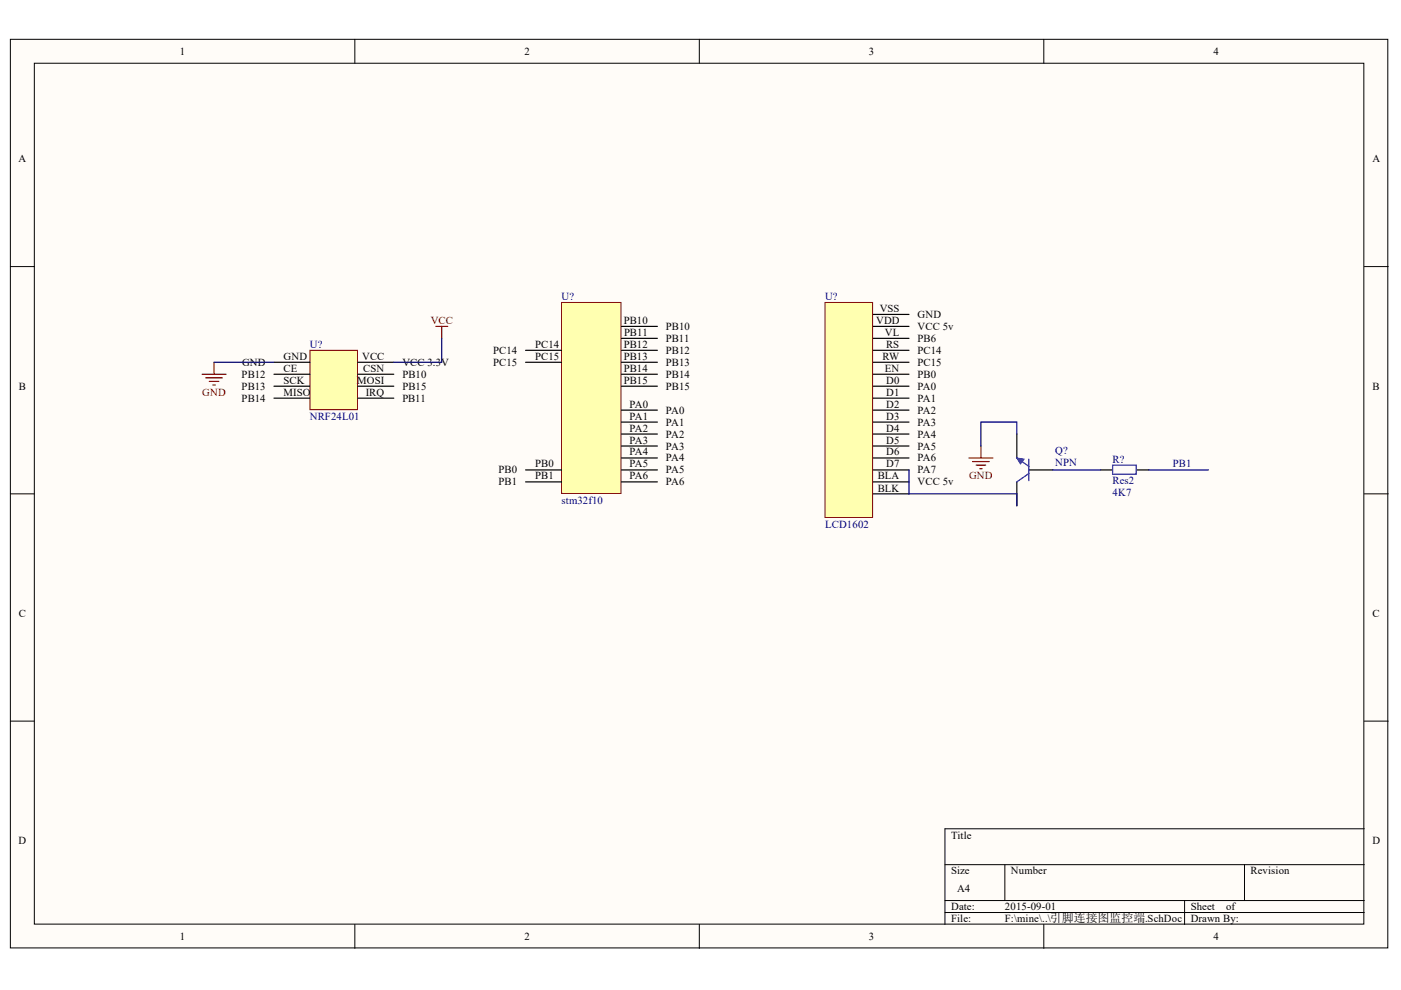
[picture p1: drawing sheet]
<svg xmlns="http://www.w3.org/2000/svg" width="297mm" height="210mm" viewBox="0 0 297 210" stroke-linecap="round" stroke-linejoin="round" font-family="sans-serif">
<g fill="#fffcf8" stroke="#000" stroke-width=".21">
<path d="M2.2 8.3h292v192.7h-292z"/>
<path d="M7.3 13.4h281.9v182.5h-281.9z"/>
</g>
<g fill="none" stroke="#000" stroke-width=".21">
<path d="M75.2 8.3v5.1M148.3 8.3v5.1M221.3 8.3v5.1M2.2 56.5h5.1M289.3 56.5h5M2.2 104.7h5.1M289.3 104.7h5M2.2 152.9h5.1M289.3 152.9h5M289.3 175.7h-89v20.3M75.2 196v5.1M148.3 196v5.1"/>
<path d="M200.3 183.3h89M200.3 190.9h89M200.3 193.5h89M213 183.3v7.6M221.3 196v5.1M251.2 190.9v5.1M263.9 183.3v7.6"/>
</g>
<path d="M119.1 64.1h12.6v40.5h-12.6z" fill="#ffffb0" stroke="#800000" stroke-width=".21"/>
<g fill="none" stroke="#000" stroke-width=".25">
<path d="M111.4 74.3h7.7M111.4 76.8h7.7M131.8 69.2h7.6M131.8 71.7h7.6M131.8 74.3h7.6M131.8 76.8h7.6M131.8 79.3h7.6M111.4 99.6h7.7M131.8 81.9h7.6M131.8 87h7.6M131.8 89.5h7.6M131.8 92h7.6"/>
<path d="M131.8 94.6h7.6M131.8 97.1h7.6M131.8 99.6h7.6M111.4 102.2h7.7M131.8 102.2h7.6"/>
</g>
<path d="M174.9 64.1h10.1v45.6h-10.1z" fill="#ffffb0" stroke="#800000" stroke-width=".21"/>
<g fill="none" stroke="#000" stroke-width=".25">
<path d="M185.1 66.7h7.6M185.1 69.2h7.6M185.1 71.7h7.6M185.1 74.3h7.6M185.1 76.8h7.6M185.1 79.3h7.6M185.1 81.9h7.6M185.1 84.4h7.6M185.1 87h7.6M185.1 89.5h7.6M185.1 92h7.6M185.1 94.6h7.6"/>
<path d="M185.1 97.1h7.6M185.1 99.6h7.6M185.1 102.2h7.6M185.1 104.7h7.6"/>
</g>
<path d="M65.7 74.3h10.1v12.6h-10.1z" fill="#ffffb0" stroke="#800000" stroke-width=".21"/>
<g fill="none" stroke="#000" stroke-width=".25">
<path d="M58.1 76.8h7.6M58.1 79.3h7.6M75.9 76.8h7.6M75.9 79.3h7.6M58.1 81.9h7.6M58.1 84.4h7.6M75.9 81.9h7.6M75.9 84.4h7.6M215.6 92v5.1M218.1 99.6h5.1M233.4 99.6h2.5M241 99.6h2.5"/>
<path d="M215.6 102.2v5"/>
</g>
<path d="M42.8 79.3h5.1M45.4 76.8v2.5M92.4 69.2h2.5M93.7 69.2v2.5M43.6 80.1h3.6M44.4 80.9h2M45.1 81.6h.5" fill="none" stroke="#800000" stroke-width=".25"/>
<path d="M45.4 76.8h12.7M93.7 71.7v5.1h-10.2M243.5 99.6h12.7" fill="none" stroke="#000080" stroke-width=".25"/>
<path d="M215.6 97.1l2.5 1.8M218.1 97.4v4.5M235.9 98.6h5v2h-5zM218.1 100.4l-2.5 1.8" fill="none" stroke="#00f" stroke-width=".25"/>
<path d="M215.6 97.1l1.5 .3-.7 1z" fill="#00f"/>
<path d="M215.6 97.1l1.5 .3-.7 1z" fill="none" stroke="#00f" stroke-width=".21"/>
<path d="M192.7 99.6v5.1h22.9v2.5M215.6 92v-2.5h-7.6v5.1M223.2 99.6h10.2" fill="none" stroke="#000080" stroke-width=".25"/>
<path d="M205.4 97.1h5.1M206.2 97.9h3.5M207 98.6h2M207.7 99.4h.5M208 94.6v2.5" fill="none" stroke="#800000" stroke-width=".25"/>
<g font-size="2.3">
<text x="38.1" y="11.6">1</text>
<text x="111.2" y="11.6">2</text>
<text x="184.2" y="11.6">3</text>
<text x="257.3" y="11.6">4</text>
<text x="3.9" y="34.4">A</text>
<text x="291" y="34.4">A</text>
<text x="132.2" y="68.7">PB10</text>
<text x="132.3" y="71.2">PB11</text>
<text x="141.2" y="70">PB10</text>
<text x="185.7" y="68.7">VDD</text>
<text x="186.5" y="66.2">VSS</text>
<text x="187.6" y="71.2">VL</text>
<text x="194.5" y="67.4">GND</text>
<text x="194.5" y="70">VCC 5v</text>
<text x="51.3" y="77.6">GND</text>
<text x="60.1" y="76.3">GND</text>
<text x="76.8" y="76.3">VCC</text>
<text x="85.3" y="77.6">VCC 3.3V</text>
<text x="104.6" y="75">PC14</text>
<text x="104.6" y="77.6">PC15</text>
<text x="113.5" y="73.8">PC14</text>
<text x="113.5" y="76.3">PC15</text>
<text x="132.2" y="73.8">PB12</text>
<text x="132.2" y="76.3">PB13</text>
<text x="141.2" y="72.5">PB11</text>
<text x="141.2" y="75">PB12</text>
<text x="141.2" y="77.6">PB13</text>
<text x="187.1" y="76.3">RW</text>
<text x="187.9" y="73.8">RS</text>
<text x="194.5" y="72.5">PB6</text>
<text x="194.5" y="75">PC14</text>
<text x="194.5" y="77.6">PC15</text>
<text x="4" y="82.6">B</text>
<text x="51.2" y="80.1">PB12</text>
<text x="51.2" y="82.6">PB13</text>
<text x="60.1" y="78.8">CE</text>
<text x="60.1" y="81.4">SCK</text>
<text x="60.1" y="83.9">MISO</text>
<text x="75.8" y="81.4">MOSI</text>
<text x="77" y="78.8">CSN</text>
<text x="77.5" y="83.9">IRQ</text>
<text x="85.3" y="80.1">PB10</text>
<text x="85.3" y="82.6">PB15</text>
<text x="132.2" y="78.8">PB14</text>
<text x="132.2" y="81.4">PB15</text>
<text x="141.2" y="80.1">PB14</text>
<text x="141.2" y="82.6">PB15</text>
<text x="187.6" y="78.8">EN</text>
<text x="187.9" y="81.4">D0</text>
<text x="187.9" y="83.9">D1</text>
<text x="194.5" y="80.1">PB0</text>
<text x="194.5" y="82.6">PA0</text>
<text x="291" y="82.6">B</text>
<text x="51.2" y="85.2">PB14</text>
<text x="85.3" y="85.2">PB11</text>
<text x="133.5" y="86.4">PA0</text>
<text x="133.5" y="89">PA1</text>
<text x="141.2" y="87.7">PA0</text>
<text x="187.9" y="86.4">D2</text>
<text x="187.9" y="89">D3</text>
<text x="194.5" y="85.2">PA1</text>
<text x="194.5" y="87.7">PA2</text>
<text x="133.5" y="91.5">PA2</text>
<text x="133.5" y="94">PA3</text>
<text x="141.2" y="90.2">PA1</text>
<text x="141.2" y="92.8">PA2</text>
<text x="141.2" y="95.3">PA3</text>
<text x="187.9" y="91.5">D4</text>
<text x="187.9" y="94">D5</text>
<text x="194.5" y="90.2">PA3</text>
<text x="194.5" y="92.8">PA4</text>
<text x="194.5" y="95.3">PA5</text>
<text x="105.7" y="100.4">PB0</text>
<text x="113.5" y="101.6">PB1</text>
<text x="113.5" y="99.1">PB0</text>
<text x="133.5" y="96.6">PA4</text>
<text x="133.5" y="99.1">PA5</text>
<text x="133.5" y="101.6">PA6</text>
<text x="141.2" y="97.8">PA4</text>
<text x="141.2" y="100.4">PA5</text>
<text x="186.1" y="101.6">BLA</text>
<text x="187.9" y="96.6">D6</text>
<text x="187.9" y="99.1">D7</text>
<text x="194.5" y="97.8">PA6</text>
<text x="194.5" y="100.4">PA7</text>
<text x="105.7" y="102.9">PB1</text>
<text x="141.2" y="102.9">PA6</text>
<text x="186.1" y="104.3">BLK</text>
<text x="194.5" y="102.9">VCC 5v</text>
<text x="4" y="130.8">C</text>
<text x="291" y="130.8">C</text>
<text x="3.9" y="179">D</text>
<text x="201.6" y="177.8">Title</text>
<text x="291" y="179">D</text>
<text x="201.6" y="185.4">Size</text>
<text x="214.3" y="185.4">Number</text>
<text x="265.1" y="185.4">Revision</text>
<text x="202.9" y="189.2">A4</text>
<text x="201.6" y="193">Date:</text>
<text x="201.6" y="195.5">File:</text>
<text x="213.1" y="193">2015-09-01</text>
<text x="213.1" y="195.5">F:\mine\..\引脚连接图监控端.SchDoc</text>
<text x="252.5" y="193">Sheet</text>
<text x="252.5" y="195.5">Drawn By:</text>
<text x="260" y="193">of</text>
<text x="38.1" y="199.3">1</text>
<text x="111.2" y="199.3">2</text>
<text x="184.2" y="199.3">3</text>
<text x="257.3" y="199.3">4</text>
</g>
<g font-size="2.3" fill="#000080">
<text x="119" y="63.6">U?</text>
<text x="174.9" y="63.6">U?</text>
<text x="65.7" y="73.8">U?</text>
<text x="65.7" y="89">NRF24L01</text>
<text x="223.7" y="96.3">Q?</text>
<text x="223.7" y="98.9">NPN</text>
<text x="235.9" y="98.1">R?</text>
<text x="248.7" y="99.1">PB1</text>
<text x="119" y="106.8">stm32f10</text>
<text x="235.9" y="105.3">4K7</text>
<text x="235.9" y="102.7">Res2</text>
<text x="174.9" y="111.9">LCD1602</text>
</g>
<g font-size="2.3" fill="#800000">
<text x="91.3" y="68.7">VCC</text>
<text x="42.9" y="83.9">GND</text>
<text x="205.4" y="101.6">GND</text>
</g>
</svg>
